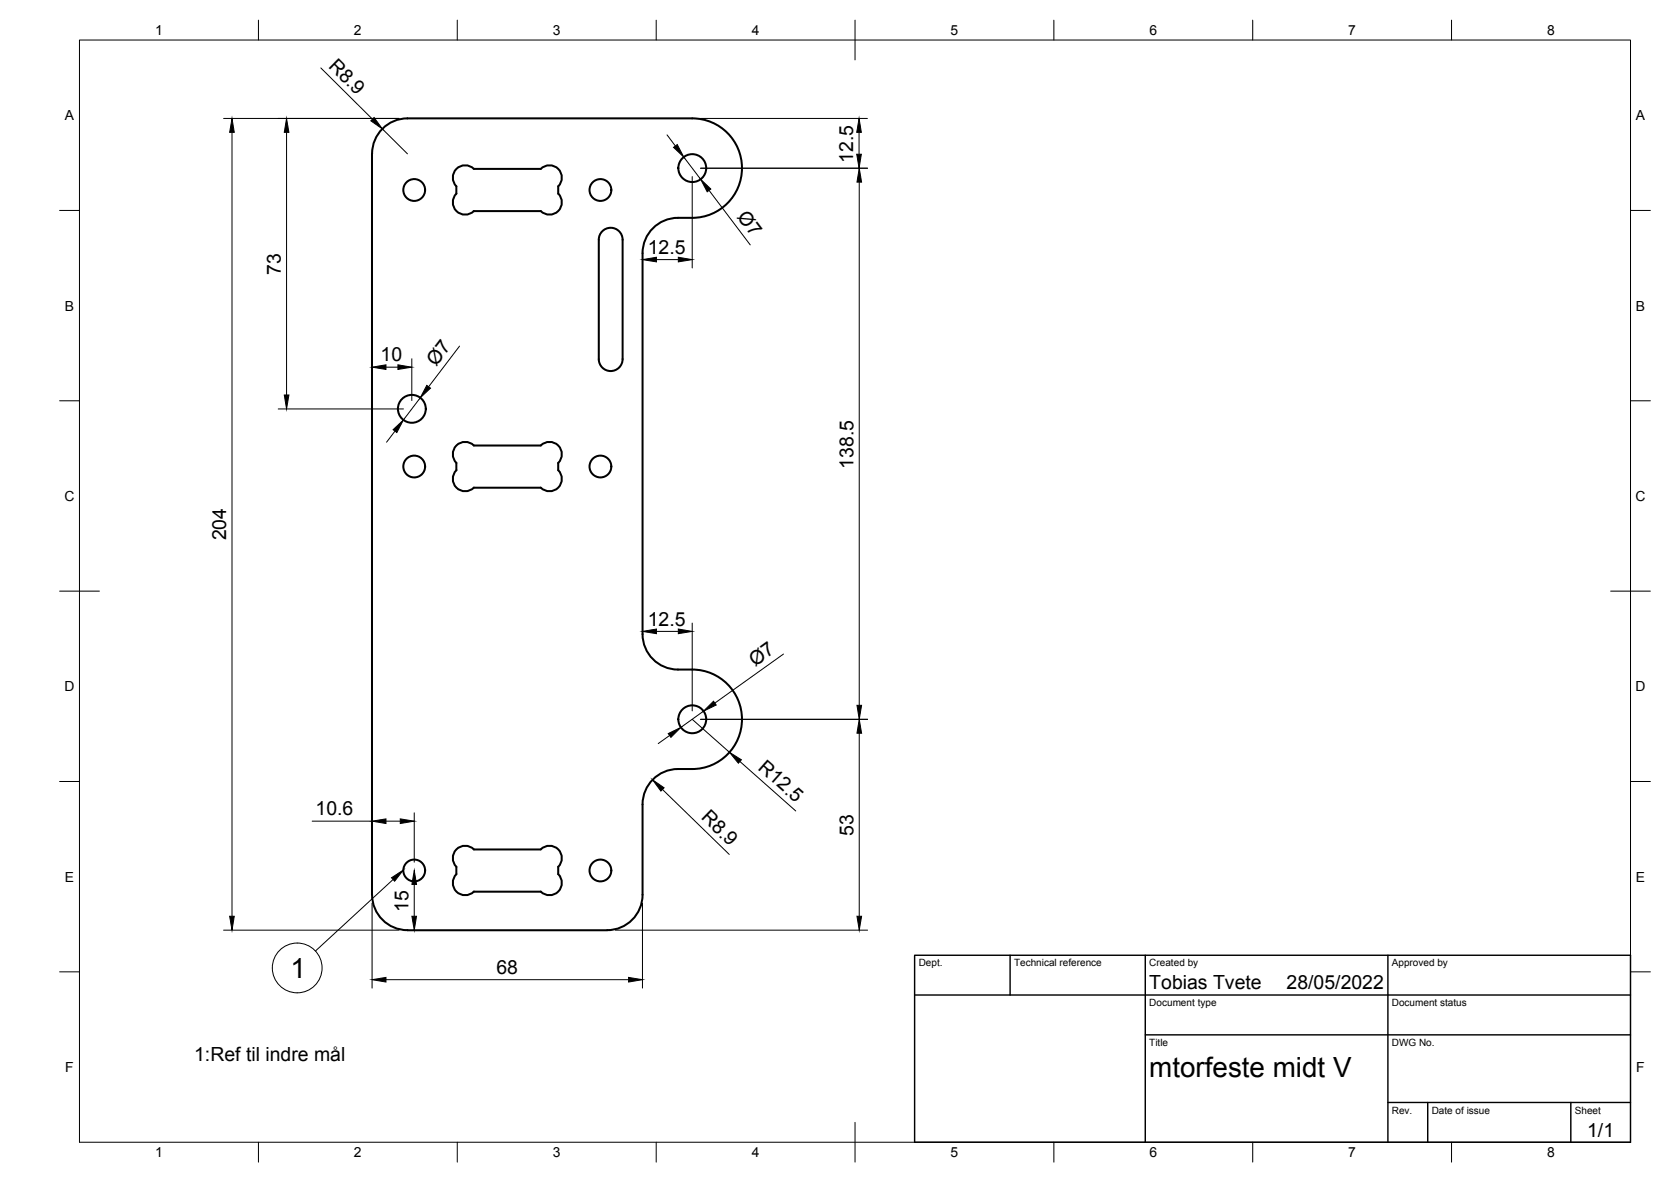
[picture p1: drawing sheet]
<svg xmlns="http://www.w3.org/2000/svg" width="420mm" height="297mm" viewBox="0 0 420 297" stroke-linecap="round" stroke-linejoin="round" font-family="sans-serif">
<!-- layer: Visible -->
<g fill="none" stroke="#000" stroke-width=".51">
<path d="M114.7 46.8v1.9M114.8 46.8a3.1 3.1 0 0 1 0-4.3 3.1 3.1 0 0 1 4.3-.1h16.9a3.1 3.1 0 0 1 4.4 0 3.1 3.1 0 0 1 0 4.4v1.8a3.1 3.1 0 0 1 0 4.4 3.1 3.1 0 0 1-4.4 0l-16.9 .1a3.1 3.1 0 0 1-4.3-.1 3.1 3.1 0 0 1 0-4.4M151.7 57.9a2.99 2.99 0 0 1 3.2-.4 2.99 2.99 0 0 1 1.6 2.7v30.1a3 3 0 0 1-2.9 2.9 3 3 0 0 1-3-2.9v-30.1a2.99 2.99 0 0 1 1.1-2.3zM161.6 63.7v95.7a8.9 8.9 0 0 0 8.9 8.9 17.3 17.3 0 0 1 9.1 1.2 12.5 12.5 0 0 1 6.6 14.1 12.5 12.5 0 0 1-12.1 9.7 13.2 13.2 0 0 0-8.1 1.2 8.9 8.9 0 0 0-4.4 7.7v22.7a8.9 8.9 0 0 1-8.9 8.9M161.6 63.6a8.9 8.9 0 0 1 8.9-8.9 17.3 17.3 0 0 0 9.1-1.2 12.5 12.5 0 0 0 6.6-14.1 12.5 12.5 0 0 0-12.1-9.7h-71.7a8.9 8.9 0 0 0-8.8 8.9l-.1 186.3a8.9 8.9 0 0 0 9 8.9h50.2M114.7 116.3v1.9M114.8 116.3a3.1 3.1 0 0 1 0-4.3 3.1 3.1 0 0 1 4.3 0h16.9a3.1 3.1 0 0 1 4.4 0 3.1 3.1 0 0 1 0 4.3v1.9a3.1 3.1 0 0 1 0 4.3 3.1 3.1 0 0 1-4.4 0M114.8 118.2a3.1 3.1 0 0 0 0 4.3 3.1 3.1 0 0 0 4.3 0M119.1 122.6h16.9M114.7 217.9v1.8M114.8 219.7a3.1 3.1 0 0 0 0 4.4 3.1 3.1 0 0 0 4.3 0M114.8 217.8a3.1 3.1 0 0 1 0-4.4 3.1 3.1 0 0 1 4.3 0l16.9 .1a3.1 3.1 0 0 1 4.4 0 3.1 3.1 0 0 1 0 4.3"/>
<path d="M140.4 217.9v1.8a3.1 3.1 0 0 1 0 4.4 3.1 3.1 0 0 1-4.4 0M119.1 224.1h16.9"/>
<circle cx="104.2" cy="47.7" r="2.74"/>
<circle cx="151" cy="47.7" r="2.74"/>
<circle cx="174.1" cy="42.2" r="3.5"/>
<circle cx="103.6" cy="102.7" r="3.5"/>
<circle cx="104.2" cy="117.2" r="2.74"/>
<circle cx="151" cy="117.2" r="2.74"/>
<circle cx="174.1" cy="180.8" r="3.5"/>
<circle cx="104.2" cy="218.8" r="2.74"/>
<circle cx="151" cy="218.8" r="2.74"/>
</g>
<!-- layer: Border -->
<g fill="none" stroke="#000" stroke-width=".25">
<path d="M20 10.1h390v276.9h-390zM65 5.1v5M115 5.1v5M165 5.1v5M215 5.1v10M265 5.1v5M315 5.1v5M365 5.1v5M15 52.9h5M410 52.9h5M15 100.7h5M410 100.7h5"/>
<path d="M15 148.6h10M405 148.6h10M15 196.4h5M410 196.4h5M15 244.2h5M410 244.2h5M65 287v5M115 287v5M165 287v5M215 282.1v9.9M265 287v5M315 287v5"/>
<path d="M365 287v5"/>
</g>
<!-- layer: TitleBlock -->
<path d="M230 240.1h180v46.9h-180zM230 250h180M254 240.1v9.9M288 240.1v46.9M349 240.1v46.9M288 260.1h122M349 277.1h61M359 277.1v9.9M395 277.1v9.9" fill="none" stroke="#000" stroke-width=".36"/>
<!-- layer: Dimensions -->
<g fill="none" stroke="#000" stroke-width=".25">
<path d="M80.7 17.1l12.9 12.8M56.2 29.8h44.2M58.3 33.3v197M72.1 33.3v66M96.1 32.4l6.3 6.3M167.7 33.9l2.1 2.8M171.9 39.5l4.3 5.5M176.1 29.8h42M216 33.3v5.5M174.1 44.4v22.9M176.1 42.3h42M178.3 47.8l10.3 13.7"/>
<path d="M216 45.8v131.5M161.5 63.1v.3M165.1 65.2h5.5M93.6 92v2.4M97 92.3h3.1M103.5 90.2v10.5M105.7 100l-4.3 5.5M115.5 87l-7.7 10.2M70 102.8h31.5M99.3 108.3l-2.1 2.8M165.1 158.7h5.5M174.1 156.6v22.1"/>
<path d="M176.9 178.7l-5.7 4.1M197 164.4l-17.3 12.3M166.6 198.4l16.8 16.3M168.4 184.8l-2.9 2.1M174.1 180.8l9.3 8.2M176.1 180.8h42M186 191.4l14.1 12.4M216 184.3v46M78.5 206.4h15.1M93.6 204.3v4.3M97 206.4h3.6M104.2 204.3v12.4"/>
<path d="M56.2 233.8h44.2M93.6 227v21.3M104.2 222.3v8M154.7 233.8h63.4M161.5 227v21.3M97 246.2h61.1"/>
</g>
<g fill="#000" stroke="#000" stroke-width=".25">
<path d="M58.3 29.8l.6 3.5h-1.2zM72.1 29.8l.5 3.5h-1.1zM93.2 30.4l.9-.9 2 2.9zM169.4 37l.9-.7 1.6 3.2zM215.4 38.8h1.2l-.6 3.5zM216 29.8l.6 3.5h-1.2zM176.2 45l2.5 2.5-.9 .7zM216 42.3l.6 3.5h-1.1zM161.5 65.2l3.6-.5v1.1zM170.6 64.7l3.5 .5-3.5 .6zM71.5 99.3h1.1l-.5 3.5zM93.6 92.3l3.4-.6v1.1z"/>
<path d="M100.1 91.7l3.4 .6-3.4 .5zM107.3 96.8l.9 .7-2.5 2.5zM98.8 108l2.6-2.5-1.6 3.2zM161.5 158.7l3.6-.6v1.1zM170.6 158.1l3.5 .6-3.5 .5zM176.9 178.7l2.5-2.5 .7 1zM215.5 177.3h1.1l-.6 3.5zM164.1 195.9l2.9 2.1-.8 .8zM168 184.3l3.2-1.5-2.5 2.5zM183.4 189l3 1.9-.7 .9zM216 180.8l.6 3.5h-1.1zM93.6 206.4l3.4-.6v1.2z"/>
<path d="M100.6 205.8l3.6 .6-3.6 .6zM57.7 230.3h1.2l-.6 3.5zM104.2 218.8l.5 3.5h-1.1zM103.6 230.3h1.1l-.5 3.5zM215.5 230.3h1.1l-.6 3.5zM93.6 246.2l3.4-.6v1.2zM158.1 245.6l3.4 .6-3.4 .6z"/>
</g>
<!-- layer: BOM -->
<g fill="none" stroke="#000" stroke-width=".25">
<path d="M98.8 221l-19.5 18"/>
<circle cx="74.7" cy="243.2" r="6.3"/>
</g>
<path d="M98.4 220.6l3-2-2.2 2.9z" fill="#000" stroke="#000" stroke-width=".25"/>
<g font-size="7">
<text x="73" y="245.8">1</text>
<text x="289" y="270.6">mtorfeste midt V</text>
</g>
<g font-size="4.9">
<text x="82.4" y="16.7" transform="rotate(45 82.4 16.7)">R8.9</text>
<text x="214.5" y="40.9" transform="rotate(-90 214.5 40.9)">12.5</text>
<text x="185.2" y="54.5" transform="rotate(53 185.2 54.5)">Ø7</text>
<text x="162.9" y="63.8">12.5</text>
<text x="70.6" y="69" transform="rotate(-90 70.6 69)">73</text>
<text x="95.7" y="90.8">10</text>
<text x="109.7" y="92.2" transform="rotate(-53 109.7 92.2)">Ø7</text>
<text x="214.6" y="117.8" transform="rotate(-90 214.6 117.8)">138.5</text>
<text x="56.9" y="135.8" transform="rotate(-90 56.9 135.8)">204</text>
<text x="162.9" y="157.2">12.5</text>
<text x="189.8" y="167.6" transform="rotate(-36 189.8 167.6)">Ø7</text>
<text x="190.4" y="193.3" transform="rotate(41 190.4 193.3)">R12.5</text>
<text x="79.4" y="204.9">10.6</text>
<text x="176.1" y="205.6" transform="rotate(44 176.1 205.6)">R8.9</text>
<text x="214.6" y="210" transform="rotate(-90 214.6 210)">53</text>
<text x="102.7" y="229.2" transform="rotate(-90 102.7 229.2)">15</text>
<text x="124.8" y="244.7">68</text>
<text x="289" y="248.5">Tobias Tvete</text>
<text x="323.5" y="248.5">28/05/2022</text>
<text x="48.8" y="266.6">1:Ref til indre mål</text>
<text x="399.1" y="285.7">1/1</text>
</g>
<g font-size="3.5">
<text x="39" y="8.8">1</text>
<text x="89" y="8.8">2</text>
<text x="139" y="8.8">3</text>
<text x="189" y="8.8">4</text>
<text x="239" y="8.8">5</text>
<text x="289" y="8.8">6</text>
<text x="339" y="8.8">7</text>
<text x="389" y="8.8">8</text>
<text x="16.3" y="30.2">A</text>
<text x="411.3" y="30.2">A</text>
<text x="16.3" y="78">B</text>
<text x="411.3" y="78">B</text>
<text x="16.2" y="125.9">C</text>
<text x="411.2" y="125.9">C</text>
<text x="16.2" y="173.7">D</text>
<text x="411.2" y="173.7">D</text>
<text x="16.3" y="221.6">E</text>
<text x="411.3" y="221.6">E</text>
<text x="16.4" y="269.4">F</text>
<text x="411.4" y="269.4">F</text>
<text x="39" y="290.8">1</text>
<text x="89" y="290.8">2</text>
<text x="139" y="290.8">3</text>
<text x="189" y="290.8">4</text>
<text x="239" y="290.8">5</text>
<text x="289" y="290.8">6</text>
<text x="339" y="290.8">7</text>
<text x="389" y="290.8">8</text>
</g>
<g font-size="2.5">
<text x="231" y="242.9">Dept.</text>
<text x="255" y="242.9">Technical reference</text>
<text x="289" y="242.9">Created by</text>
<text x="350" y="242.9">Approved by</text>
<text x="289" y="252.8">Document type</text>
<text x="350" y="252.8">Document status</text>
<text x="289" y="262.9">Title</text>
<text x="350" y="262.9">DWG No.</text>
<text x="350" y="279.9">Rev.</text>
<text x="360" y="279.9">Date of issue</text>
<text x="396" y="279.9">Sheet</text>
</g>
</svg>
